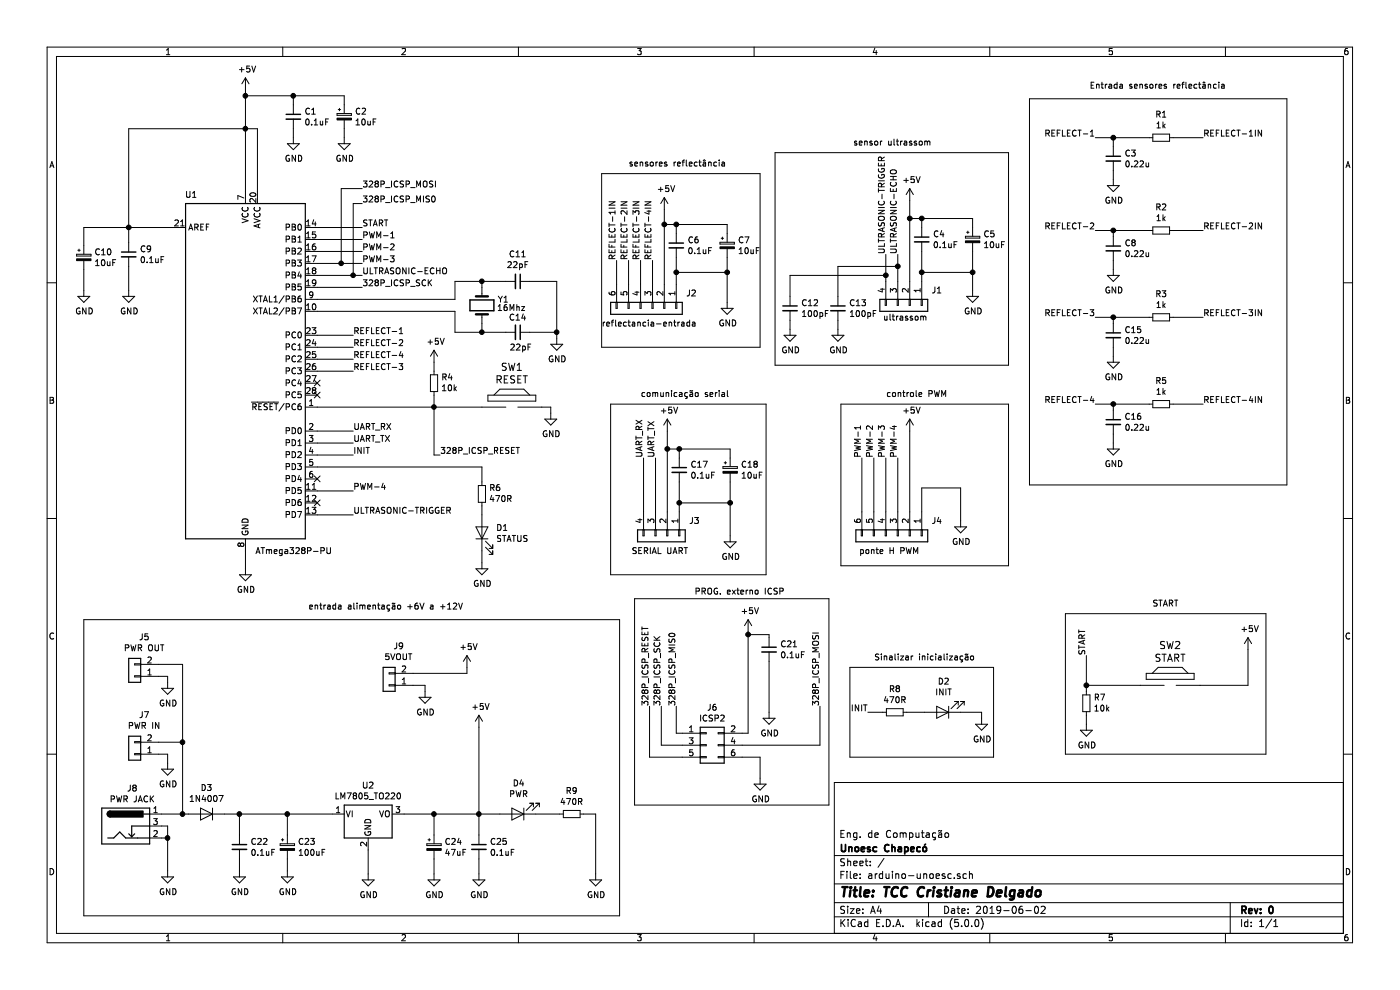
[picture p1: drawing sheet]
EESchema Schematic File Version 4
LIBS:arduino-unoesc-cache
EELAYER 26 0
EELAYER END
$Descr A4 11693 8268
encoding utf-8
Sheet 1 1
Title "TCC Cristiane Delgado"
Date "2019-06-02"
Rev "0"
Comp "Unoesc Chapecó"
Comment1 "Eng. de Computação"
Comment2 ""
Comment3 ""
Comment4 ""
$EndDescr
$Comp
L Connector:Barrel_Jack_Switch J8
U 1 1
P 1050 6900
F 0 "J8" H 1105 7217 50  0000 C CNN
F 1 "PWR JACK" H 1105 7126 50  0000 C CNN
F 2 "Connectors:BARREL_JACK" H 1100 6860 50  0001 C CNN
F 3 "~" H 1100 6860 50  0001 C CNN
	1    1050 6900
	1    0    0    -1  
$EndComp
$Comp
L power:GND #PWR034
U 1 1
P 1400 7275
F 0 "#PWR034" H 1400 7025 50  0001 C CNN
F 1 "GND" H 1405 7102 50  0000 C CNN
F 2 "" H 1400 7275 50  0001 C CNN
F 3 "" H 1400 7275 50  0001 C CNN
	1    1400 7275
	1    0    0    -1  
$EndComp
Wire Wire Line
	1350 7000 1400 7000
Wire Wire Line
	1400 7000 1400 7275
Wire Wire Line
	1350 6900 1400 6900
Wire Wire Line
	1400 6900 1400 7000
Connection ~ 1400 7000
$Comp
L Diode:1N4007 D3
U 1 1
P 1725 6800
F 0 "D3" H 1725 6584 50  0000 C CNN
F 1 "1N4007" H 1725 6675 50  0000 C CNN
F 2 "Diodes_THT:D_DO-41_SOD81_P7.62mm_Horizontal" H 1725 6625 50  0001 C CNN
F 3 "http://www.vishay.com/docs/88503/1n4001.pdf" H 1725 6800 50  0001 C CNN
	1    1725 6800
	-1   0    0    1   
$EndComp
Wire Wire Line
	1350 6800 1525 6800
$Comp
L Connector_Generic:Conn_01x02 J7
U 1 1
P 1125 6300
F 0 "J7" H 1045 5975 50  0000 C CNN
F 1 "PWR IN" H 1045 6066 50  0000 C CNN
F 2 "TerminalBlock:TerminalBlock_bornier-2_P5.08mm" H 1125 6300 50  0001 C CNN
F 3 "~" H 1125 6300 50  0001 C CNN
	1    1125 6300
	-1   0    0    1   
$EndComp
Wire Wire Line
	1325 6200 1525 6200
Wire Wire Line
	1525 6200 1525 6800
Connection ~ 1525 6800
Wire Wire Line
	1525 6800 1575 6800
$Comp
L power:GND #PWR032
U 1 1
P 1400 6375
F 0 "#PWR032" H 1400 6125 50  0001 C CNN
F 1 "GND" H 1405 6202 50  0000 C CNN
F 2 "" H 1400 6375 50  0001 C CNN
F 3 "" H 1400 6375 50  0001 C CNN
	1    1400 6375
	1    0    0    -1  
$EndComp
Wire Wire Line
	1325 6300 1400 6300
$Comp
L power:+5V #PWR031
U 1 1
P 4000 6075
F 0 "#PWR031" H 4000 5925 50  0001 C CNN
F 1 "+5V" H 4015 6248 50  0000 C CNN
F 2 "" H 4000 6075 50  0001 C CNN
F 3 "" H 4000 6075 50  0001 C CNN
	1    4000 6075
	1    0    0    -1  
$EndComp
$Comp
L Regulator_Linear:LM7805_TO220 U2
U 1 1
P 3075 6800
F 0 "U2" H 3075 7042 50  0000 C CNN
F 1 "LM7805_TO220" H 3075 6951 50  0000 C CNN
F 2 "TO_SOT_Packages_THT:TO-220-3_Vertical" H 3075 7025 50  0001 C CIN
F 3 "http://www.fairchildsemi.com/ds/LM/LM7805.pdf" H 3075 6750 50  0001 C CNN
	1    3075 6800
	1    0    0    -1  
$EndComp
Wire Wire Line
	1875 6800 2000 6800
$Comp
L Device:CP_Small C23
U 1 1
P 2400 7075
F 0 "C23" H 2488 7121 50  0000 L CNN
F 1 "100uF" H 2488 7030 50  0000 L CNN
F 2 "Capacitors_THT:CP_Radial_D5.0mm_P2.50mm" H 2400 7075 50  0001 C CNN
F 3 "~" H 2400 7075 50  0001 C CNN
	1    2400 7075
	1    0    0    -1  
$EndComp
$Comp
L Device:C_Small C22
U 1 1
P 2000 7075
F 0 "C22" H 2092 7121 50  0000 L CNN
F 1 "0.1uF" H 2092 7030 50  0000 L CNN
F 2 "Capacitors_ThroughHole:C_Disc_D3.4mm_W2.1mm_P2.50mm" H 2000 7075 50  0001 C CNN
F 3 "~" H 2000 7075 50  0001 C CNN
	1    2000 7075
	1    0    0    -1  
$EndComp
Wire Wire Line
	2400 6975 2400 6800
Connection ~ 2400 6800
Wire Wire Line
	2400 6800 2775 6800
Wire Wire Line
	2000 6975 2000 6800
Connection ~ 2000 6800
Wire Wire Line
	2000 6800 2400 6800
$Comp
L power:GND #PWR035
U 1 1
P 2000 7275
F 0 "#PWR035" H 2000 7025 50  0001 C CNN
F 1 "GND" H 2005 7102 50  0000 C CNN
F 2 "" H 2000 7275 50  0001 C CNN
F 3 "" H 2000 7275 50  0001 C CNN
	1    2000 7275
	1    0    0    -1  
$EndComp
$Comp
L power:GND #PWR036
U 1 1
P 2400 7275
F 0 "#PWR036" H 2400 7025 50  0001 C CNN
F 1 "GND" H 2405 7102 50  0000 C CNN
F 2 "" H 2400 7275 50  0001 C CNN
F 3 "" H 2400 7275 50  0001 C CNN
	1    2400 7275
	1    0    0    -1  
$EndComp
Wire Wire Line
	2000 7275 2000 7175
Wire Wire Line
	2400 7275 2400 7175
$Comp
L power:GND #PWR037
U 1 1
P 3075 7300
F 0 "#PWR037" H 3075 7050 50  0001 C CNN
F 1 "GND" H 3080 7127 50  0000 C CNN
F 2 "" H 3075 7300 50  0001 C CNN
F 3 "" H 3075 7300 50  0001 C CNN
	1    3075 7300
	1    0    0    -1  
$EndComp
Wire Wire Line
	3075 7100 3075 7300
$Comp
L Device:CP_Small C24
U 1 1
P 3625 7075
F 0 "C24" H 3713 7121 50  0000 L CNN
F 1 "47uF" H 3713 7030 50  0000 L CNN
F 2 "Capacitors_THT:CP_Radial_D5.0mm_P2.50mm" H 3625 7075 50  0001 C CNN
F 3 "~" H 3625 7075 50  0001 C CNN
	1    3625 7075
	1    0    0    -1  
$EndComp
$Comp
L Device:C_Small C25
U 1 1
P 4000 7075
F 0 "C25" H 4092 7121 50  0000 L CNN
F 1 "0.1uF" H 4092 7030 50  0000 L CNN
F 2 "Capacitors_ThroughHole:C_Disc_D3.4mm_W2.1mm_P2.50mm" H 4000 7075 50  0001 C CNN
F 3 "~" H 4000 7075 50  0001 C CNN
	1    4000 7075
	1    0    0    -1  
$EndComp
Wire Wire Line
	3625 6975 3625 6800
Wire Wire Line
	4000 6975 4000 6800
Wire Wire Line
	4000 6800 3625 6800
Connection ~ 3625 6800
$Comp
L power:GND #PWR038
U 1 1
P 3625 7300
F 0 "#PWR038" H 3625 7050 50  0001 C CNN
F 1 "GND" H 3630 7127 50  0000 C CNN
F 2 "" H 3625 7300 50  0001 C CNN
F 3 "" H 3625 7300 50  0001 C CNN
	1    3625 7300
	1    0    0    -1  
$EndComp
$Comp
L power:GND #PWR039
U 1 1
P 4000 7300
F 0 "#PWR039" H 4000 7050 50  0001 C CNN
F 1 "GND" H 4005 7127 50  0000 C CNN
F 2 "" H 4000 7300 50  0001 C CNN
F 3 "" H 4000 7300 50  0001 C CNN
	1    4000 7300
	1    0    0    -1  
$EndComp
Wire Wire Line
	4000 7300 4000 7175
Wire Wire Line
	3625 7175 3625 7300
Wire Wire Line
	3375 6800 3625 6800
Wire Wire Line
	4000 6075 4000 6800
Connection ~ 4000 6800
$Comp
L Device:LED D4
U 1 1
P 4325 6800
F 0 "D4" H 4317 6545 50  0000 C CNN
F 1 "PWR" H 4317 6636 50  0000 C CNN
F 2 "LEDs:LED_D5.0mm" H 4325 6800 50  0001 C CNN
F 3 "~" H 4325 6800 50  0001 C CNN
	1    4325 6800
	-1   0    0    1   
$EndComp
Wire Wire Line
	4175 6800 4000 6800
$Comp
L Device:R_Small R9
U 1 1
P 4775 6800
F 0 "R9" V 4579 6800 50  0000 C CNN
F 1 "470R" V 4670 6800 50  0000 C CNN
F 2 "Resistors_ThroughHole:R_Axial_DIN0207_L6.3mm_D2.5mm_P7.62mm_Horizontal" H 4775 6800 50  0001 C CNN
F 3 "~" H 4775 6800 50  0001 C CNN
	1    4775 6800
	0    1    1    0   
$EndComp
Wire Wire Line
	4475 6800 4675 6800
$Comp
L power:GND #PWR040
U 1 1
P 4975 7300
F 0 "#PWR040" H 4975 7050 50  0001 C CNN
F 1 "GND" H 4980 7127 50  0000 C CNN
F 2 "" H 4975 7300 50  0001 C CNN
F 3 "" H 4975 7300 50  0001 C CNN
	1    4975 7300
	1    0    0    -1  
$EndComp
Wire Wire Line
	4875 6800 4975 6800
Wire Wire Line
	4975 6800 4975 7300
$Comp
L arduino-unoesc-rescue:ATmega328P-PU-MCU_Microchip_ATmega U1
U 1 1
P 2050 3100
F 0 "U1" H 1650 4575 50  0000 R CNN
F 1 "ATmega328P-PU" H 2775 1600 50  0000 R CNN
F 2 "Housings_DIP:DIP-28_W7.62mm_LongPads" H 2050 3100 50  0001 C CIN
F 3 "http://ww1.microchip.com/downloads/en/DeviceDoc/ATmega328_P%20AVR%20MCU%20with%20picoPower%20Technology%20Data%20Sheet%2040001984A.pdf" H 2050 3100 50  0001 C CNN
	1    2050 3100
	1    0    0    -1  
$EndComp
$Comp
L power:+5V #PWR01
U 1 1
P 2050 750
F 0 "#PWR01" H 2050 600 50  0001 C CNN
F 1 "+5V" H 2065 923 50  0000 C CNN
F 2 "" H 2050 750 50  0001 C CNN
F 3 "" H 2050 750 50  0001 C CNN
	1    2050 750 
	1    0    0    -1  
$EndComp
Wire Wire Line
	2050 750  2050 800 
Wire Wire Line
	2150 1600 2150 1075
Wire Wire Line
	2150 1075 2050 1075
Connection ~ 2050 1075
Wire Wire Line
	2050 1075 2050 1600
$Comp
L Device:C_Small C1
U 1 1
P 2450 975
F 0 "C1" H 2542 1021 50  0000 L CNN
F 1 "0.1uF" H 2542 930 50  0000 L CNN
F 2 "Capacitors_ThroughHole:C_Disc_D3.4mm_W2.1mm_P2.50mm" H 2450 975 50  0001 C CNN
F 3 "~" H 2450 975 50  0001 C CNN
	1    2450 975 
	1    0    0    -1  
$EndComp
Wire Wire Line
	2450 875  2450 800 
Wire Wire Line
	2450 800  2050 800 
Connection ~ 2050 800 
Wire Wire Line
	2050 800  2050 1075
$Comp
L power:GND #PWR02
U 1 1
P 2450 1150
F 0 "#PWR02" H 2450 900 50  0001 C CNN
F 1 "GND" H 2455 977 50  0000 C CNN
F 2 "" H 2450 1150 50  0001 C CNN
F 3 "" H 2450 1150 50  0001 C CNN
	1    2450 1150
	1    0    0    -1  
$EndComp
Wire Wire Line
	2450 1075 2450 1150
$Comp
L Device:CP_Small C2
U 1 1
P 2875 975
F 0 "C2" H 2963 1021 50  0000 L CNN
F 1 "10uF" H 2963 930 50  0000 L CNN
F 2 "Capacitors_THT:CP_Radial_D4.0mm_P2.00mm" H 2875 975 50  0001 C CNN
F 3 "~" H 2875 975 50  0001 C CNN
	1    2875 975 
	1    0    0    -1  
$EndComp
Wire Wire Line
	2875 875  2875 800 
Wire Wire Line
	2875 800  2450 800 
Connection ~ 2450 800 
$Comp
L power:GND #PWR03
U 1 1
P 2875 1150
F 0 "#PWR03" H 2875 900 50  0001 C CNN
F 1 "GND" H 2880 977 50  0000 C CNN
F 2 "" H 2875 1150 50  0001 C CNN
F 3 "" H 2875 1150 50  0001 C CNN
	1    2875 1150
	1    0    0    -1  
$EndComp
Wire Wire Line
	2875 1150 2875 1075
$Comp
L Device:Crystal Y1
U 1 1
P 4025 2550
F 0 "Y1" V 4071 2419 50  0000 R CNN
F 1 "16Mhz" V 4000 2425 50  0000 R CNN
F 2 "Crystals:Crystal_HC49-U_Vertical" H 4025 2550 50  0001 C CNN
F 3 "~" H 4025 2550 50  0001 C CNN
	1    4025 2550
	0    -1   -1   0   
$EndComp
$Comp
L Device:C_Small C14
U 1 1
P 4325 2775
F 0 "C14" V 4200 2775 50  0000 C CNN
F 1 "22pF" V 4450 2800 50  0000 C CNN
F 2 "Capacitors_ThroughHole:C_Disc_D3.4mm_W2.1mm_P2.50mm" H 4325 2775 50  0001 C CNN
F 3 "~" H 4325 2775 50  0001 C CNN
	1    4325 2775
	0    1    1    0   
$EndComp
$Comp
L power:GND #PWR024
U 1 1
P 2050 4750
F 0 "#PWR024" H 2050 4500 50  0001 C CNN
F 1 "GND" H 2055 4577 50  0000 C CNN
F 2 "" H 2050 4750 50  0001 C CNN
F 3 "" H 2050 4750 50  0001 C CNN
	1    2050 4750
	1    0    0    -1  
$EndComp
Wire Wire Line
	2050 4600 2050 4750
$Comp
L Device:C_Small C9
U 1 1
P 1075 2125
F 0 "C9" H 1167 2171 50  0000 L CNN
F 1 "0.1uF" H 1167 2080 50  0000 L CNN
F 2 "Capacitors_ThroughHole:C_Disc_D3.4mm_W2.1mm_P2.50mm" H 1075 2125 50  0001 C CNN
F 3 "~" H 1075 2125 50  0001 C CNN
	1    1075 2125
	1    0    0    -1  
$EndComp
Wire Wire Line
	1075 2025 1075 1900
Wire Wire Line
	1075 1900 1450 1900
$Comp
L power:GND #PWR09
U 1 1
P 1075 2425
F 0 "#PWR09" H 1075 2175 50  0001 C CNN
F 1 "GND" H 1080 2252 50  0000 C CNN
F 2 "" H 1075 2425 50  0001 C CNN
F 3 "" H 1075 2425 50  0001 C CNN
	1    1075 2425
	1    0    0    -1  
$EndComp
Wire Wire Line
	1075 2225 1075 2425
$Comp
L Device:R_Small R4
U 1 1
P 3625 3200
F 0 "R4" H 3566 3154 50  0000 R CNN
F 1 "10k" H 3566 3245 50  0000 R CNN
F 2 "Resistors_ThroughHole:R_Axial_DIN0207_L6.3mm_D2.5mm_P7.62mm_Horizontal" H 3625 3200 50  0001 C CNN
F 3 "~" H 3625 3200 50  0001 C CNN
	1    3625 3200
	-1   0    0    1   
$EndComp
$Comp
L power:+5V #PWR016
U 1 1
P 3625 3025
F 0 "#PWR016" H 3625 2875 50  0001 C CNN
F 1 "+5V" H 3640 3198 50  0000 C CNN
F 2 "" H 3625 3025 50  0001 C CNN
F 3 "" H 3625 3025 50  0001 C CNN
	1    3625 3025
	1    0    0    -1  
$EndComp
$Comp
L power:GND #PWR019
U 1 1
P 4600 3450
F 0 "#PWR019" H 4600 3200 50  0001 C CNN
F 1 "GND" H 4605 3277 50  0000 C CNN
F 2 "" H 4600 3450 50  0001 C CNN
F 3 "" H 4600 3450 50  0001 C CNN
	1    4600 3450
	1    0    0    -1  
$EndComp
$Comp
L Device:R_Small R7
U 1 1
P 9075 5875
F 0 "R7" H 9016 5829 50  0000 R CNN
F 1 "10k" H 9016 5920 50  0000 R CNN
F 2 "Resistors_ThroughHole:R_Axial_DIN0207_L6.3mm_D2.5mm_P7.62mm_Horizontal" H 9075 5875 50  0001 C CNN
F 3 "~" H 9075 5875 50  0001 C CNN
	1    9075 5875
	-1   0    0    1   
$EndComp
$Comp
L power:GND #PWR030
U 1 1
P 9075 6050
F 0 "#PWR030" H 9075 5800 50  0001 C CNN
F 1 "GND" H 9080 5877 50  0000 C CNN
F 2 "" H 9075 6050 50  0001 C CNN
F 3 "" H 9075 6050 50  0001 C CNN
	1    9075 6050
	1    0    0    -1  
$EndComp
Text Label 3025 1900 0    50   ~ 0
START
Text Label 9075 5475 1    50   ~ 0
START
$Comp
L power:+5V #PWR026
U 1 1
P 10425 5425
F 0 "#PWR026" H 10425 5275 50  0001 C CNN
F 1 "+5V" H 10440 5598 50  0000 C CNN
F 2 "" H 10425 5425 50  0001 C CNN
F 3 "" H 10425 5425 50  0001 C CNN
	1    10425 5425
	1    0    0    -1  
$EndComp
Wire Wire Line
	9075 5975 9075 6050
Wire Wire Line
	9075 5475 9075 5725
Connection ~ 9075 5725
Wire Wire Line
	9075 5725 9075 5775
Text Label 9150 1150 2    50   ~ 0
REFLECT-1
Wire Wire Line
	2950 2900 2650 2900
Wire Wire Line
	2950 2800 2650 2800
$Comp
L Device:R_Small R1
U 1 1
P 9700 1150
F 0 "R1" V 9504 1150 50  0000 C CNN
F 1 "1k" V 9595 1150 50  0000 C CNN
F 2 "Resistors_ThroughHole:R_Axial_DIN0207_L6.3mm_D2.5mm_P7.62mm_Horizontal" H 9700 1150 50  0001 C CNN
F 3 "~" H 9700 1150 50  0001 C CNN
	1    9700 1150
	0    1    1    0   
$EndComp
$Comp
L Device:C_Small C3
U 1 1
P 9300 1325
F 0 "C3" H 9392 1371 50  0000 L CNN
F 1 "0.22u" H 9392 1280 50  0000 L CNN
F 2 "Capacitors_ThroughHole:C_Disc_D3.4mm_W2.1mm_P2.50mm" H 9300 1325 50  0001 C CNN
F 3 "~" H 9300 1325 50  0001 C CNN
	1    9300 1325
	1    0    0    -1  
$EndComp
Wire Wire Line
	9600 1150 9300 1150
$Comp
L power:GND #PWR04
U 1 1
P 9300 1500
F 0 "#PWR04" H 9300 1250 50  0001 C CNN
F 1 "GND" H 9305 1327 50  0000 C CNN
F 2 "" H 9300 1500 50  0001 C CNN
F 3 "" H 9300 1500 50  0001 C CNN
	1    9300 1500
	1    0    0    -1  
$EndComp
Wire Wire Line
	9300 1425 9300 1500
Text Label 10050 1150 0    50   ~ 0
REFLECT-1IN
Text Label 9150 1925 2    50   ~ 0
REFLECT-2
$Comp
L Device:R_Small R2
U 1 1
P 9700 1925
F 0 "R2" V 9504 1925 50  0000 C CNN
F 1 "1k" V 9595 1925 50  0000 C CNN
F 2 "Resistors_ThroughHole:R_Axial_DIN0207_L6.3mm_D2.5mm_P7.62mm_Horizontal" H 9700 1925 50  0001 C CNN
F 3 "~" H 9700 1925 50  0001 C CNN
	1    9700 1925
	0    1    1    0   
$EndComp
$Comp
L Device:C_Small C8
U 1 1
P 9300 2075
F 0 "C8" H 9392 2121 50  0000 L CNN
F 1 "0.22u" H 9392 2030 50  0000 L CNN
F 2 "Capacitors_ThroughHole:C_Disc_D3.4mm_W2.1mm_P2.50mm" H 9300 2075 50  0001 C CNN
F 3 "~" H 9300 2075 50  0001 C CNN
	1    9300 2075
	1    0    0    -1  
$EndComp
Wire Wire Line
	9600 1925 9300 1925
$Comp
L power:GND #PWR07
U 1 1
P 9300 2250
F 0 "#PWR07" H 9300 2000 50  0001 C CNN
F 1 "GND" H 9305 2077 50  0000 C CNN
F 2 "" H 9300 2250 50  0001 C CNN
F 3 "" H 9300 2250 50  0001 C CNN
	1    9300 2250
	1    0    0    -1  
$EndComp
Wire Wire Line
	9300 2175 9300 2250
Text Label 10050 1925 0    50   ~ 0
REFLECT-2IN
Text Label 9150 2650 2    50   ~ 0
REFLECT-3
$Comp
L Device:R_Small R3
U 1 1
P 9700 2650
F 0 "R3" V 9504 2650 50  0000 C CNN
F 1 "1k" V 9595 2650 50  0000 C CNN
F 2 "Resistors_ThroughHole:R_Axial_DIN0207_L6.3mm_D2.5mm_P7.62mm_Horizontal" H 9700 2650 50  0001 C CNN
F 3 "~" H 9700 2650 50  0001 C CNN
	1    9700 2650
	0    1    1    0   
$EndComp
$Comp
L Device:C_Small C15
U 1 1
P 9300 2800
F 0 "C15" H 9392 2846 50  0000 L CNN
F 1 "0.22u" H 9392 2755 50  0000 L CNN
F 2 "Capacitors_ThroughHole:C_Disc_D3.4mm_W2.1mm_P2.50mm" H 9300 2800 50  0001 C CNN
F 3 "~" H 9300 2800 50  0001 C CNN
	1    9300 2800
	1    0    0    -1  
$EndComp
Wire Wire Line
	9600 2650 9300 2650
$Comp
L power:GND #PWR015
U 1 1
P 9300 2975
F 0 "#PWR015" H 9300 2725 50  0001 C CNN
F 1 "GND" H 9305 2802 50  0000 C CNN
F 2 "" H 9300 2975 50  0001 C CNN
F 3 "" H 9300 2975 50  0001 C CNN
	1    9300 2975
	1    0    0    -1  
$EndComp
Wire Wire Line
	9300 2900 9300 2975
Text Label 10050 2650 0    50   ~ 0
REFLECT-3IN
Text Label 9150 3375 2    50   ~ 0
REFLECT-4
$Comp
L Device:R_Small R5
U 1 1
P 9700 3375
F 0 "R5" V 9504 3375 50  0000 C CNN
F 1 "1k" V 9595 3375 50  0000 C CNN
F 2 "Resistors_ThroughHole:R_Axial_DIN0207_L6.3mm_D2.5mm_P7.62mm_Horizontal" H 9700 3375 50  0001 C CNN
F 3 "~" H 9700 3375 50  0001 C CNN
	1    9700 3375
	0    1    1    0   
$EndComp
$Comp
L Device:C_Small C16
U 1 1
P 9300 3525
F 0 "C16" H 9392 3571 50  0000 L CNN
F 1 "0.22u" H 9392 3480 50  0000 L CNN
F 2 "Capacitors_ThroughHole:C_Disc_D3.4mm_W2.1mm_P2.50mm" H 9300 3525 50  0001 C CNN
F 3 "~" H 9300 3525 50  0001 C CNN
	1    9300 3525
	1    0    0    -1  
$EndComp
Wire Wire Line
	9600 3375 9300 3375
$Comp
L power:GND #PWR020
U 1 1
P 9300 3700
F 0 "#PWR020" H 9300 3450 50  0001 C CNN
F 1 "GND" H 9305 3527 50  0000 C CNN
F 2 "" H 9300 3700 50  0001 C CNN
F 3 "" H 9300 3700 50  0001 C CNN
	1    9300 3700
	1    0    0    -1  
$EndComp
Wire Wire Line
	9300 3625 9300 3700
Text Label 10050 3375 0    50   ~ 0
REFLECT-4IN
Wire Notes Line
	8600 825  8600 4050
Wire Notes Line
	8600 4050 10750 4050
Wire Notes Line
	10750 4050 10750 825 
Wire Notes Line
	8600 825  10750 825 
Text Notes 9100 750  0    50   ~ 0
Entrada sensores reflectância
Wire Notes Line
	700  7650 5175 7650
Text Notes 2575 5100 0    50   ~ 0
entrada alimentação +6V a +12V
Wire Notes Line
	8900 6300 10575 6300
Wire Notes Line
	10575 6300 10575 5125
Wire Notes Line
	10575 5125 8900 5125
Wire Notes Line
	8900 5125 8900 6300
Text Notes 9625 5075 0    50   ~ 0
START
Text Label 2950 2800 0    50   ~ 0
REFLECT-1
Text Label 2950 2900 0    50   ~ 0
REFLECT-2
Text Label 2950 3100 0    50   ~ 0
REFLECT-3
Text Label 2950 3000 0    50   ~ 0
REFLECT-4
Wire Wire Line
	3025 1900 2650 1900
$Comp
L Device:R_Small R8
U 1 1
P 7475 5950
F 0 "R8" V 7279 5950 50  0000 C CNN
F 1 "470R" V 7370 5950 50  0000 C CNN
F 2 "Resistors_ThroughHole:R_Axial_DIN0207_L6.3mm_D2.5mm_P7.62mm_Horizontal" H 7475 5950 50  0001 C CNN
F 3 "~" H 7475 5950 50  0001 C CNN
	1    7475 5950
	0    1    1    0   
$EndComp
$Comp
L Device:LED D2
U 1 1
P 7875 5950
F 0 "D2" H 7867 5695 50  0000 C CNN
F 1 "INIT" H 7867 5786 50  0000 C CNN
F 2 "LEDs:LED_D5.0mm" H 7875 5950 50  0001 C CNN
F 3 "~" H 7875 5950 50  0001 C CNN
	1    7875 5950
	-1   0    0    1   
$EndComp
Wire Wire Line
	7725 5950 7575 5950
$Comp
L power:GND #PWR029
U 1 1
P 8200 6000
F 0 "#PWR029" H 8200 5750 50  0001 C CNN
F 1 "GND" H 8205 5827 50  0000 C CNN
F 2 "" H 8200 6000 50  0001 C CNN
F 3 "" H 8200 6000 50  0001 C CNN
	1    8200 6000
	1    0    0    -1  
$EndComp
Wire Wire Line
	8200 5950 8025 5950
Wire Wire Line
	8200 6000 8200 5950
Text Label 7250 5950 2    50   ~ 0
INIT
Wire Wire Line
	7250 5950 7375 5950
Text Label 2950 3800 0    50   ~ 0
INIT
Text Label 3025 2000 0    50   ~ 0
PWM-1
Text Label 3025 2100 0    50   ~ 0
PWM-2
Text Label 3025 2200 0    50   ~ 0
PWM-3
Text Label 2950 4100 0    50   ~ 0
PWM-4
Wire Wire Line
	3025 2000 2650 2000
Wire Wire Line
	3025 2100 2650 2100
Wire Wire Line
	3025 2200 2850 2200
Wire Wire Line
	3025 2400 2650 2400
Connection ~ 1075 1900
$Comp
L Device:CP_Small C10
U 1 1
P 700 2150
F 0 "C10" H 788 2196 50  0000 L CNN
F 1 "10uF" H 788 2105 50  0000 L CNN
F 2 "Capacitors_THT:CP_Radial_D4.0mm_P2.00mm" H 700 2150 50  0001 C CNN
F 3 "~" H 700 2150 50  0001 C CNN
	1    700  2150
	1    0    0    -1  
$EndComp
Wire Wire Line
	700  2050 700  1900
Wire Wire Line
	700  1900 1075 1900
$Comp
L power:GND #PWR08
U 1 1
P 700 2425
F 0 "#PWR08" H 700 2175 50  0001 C CNN
F 1 "GND" H 705 2252 50  0000 C CNN
F 2 "" H 700 2425 50  0001 C CNN
F 3 "" H 700 2425 50  0001 C CNN
	1    700  2425
	1    0    0    -1  
$EndComp
Wire Wire Line
	700  2425 700  2250
Wire Wire Line
	2950 4100 2650 4100
Wire Notes Line
	7100 5575 7100 6325
Wire Notes Line
	7100 6325 8300 6325
Wire Notes Line
	8300 6325 8300 5575
Wire Notes Line
	8300 5575 7100 5575
Text Notes 7300 5525 0    50   ~ 0
Sinalizar inicialização
Text Label 3025 2300 0    50   ~ 0
ULTRASONIC-ECHO
Text Label 2950 4300 0    50   ~ 0
ULTRASONIC-TRIGGER
Wire Wire Line
	3025 2300 2950 2300
Wire Wire Line
	2950 4300 2650 4300
Wire Wire Line
	3625 3025 3625 3100
Wire Wire Line
	2650 3400 3625 3400
Wire Wire Line
	3625 3300 3625 3400
Connection ~ 3625 3400
$Comp
L Connector_Generic:Conn_01x06 J2
U 1 1
P 5450 2575
F 0 "J2" V 5323 2855 50  0000 L CNN
F 1 "reflectancia-entrada" V 5575 2150 50  0000 L CNN
F 2 "Connectors_Molex:Molex_KK-6410-06_06x2.54mm_Straight" H 5450 2575 50  0001 C CNN
F 3 "~" H 5450 2575 50  0001 C CNN
	1    5450 2575
	0    1    1    0   
$EndComp
Text Label 5150 2175 1    50   ~ 0
REFLECT-1IN
Text Label 5250 2175 1    50   ~ 0
REFLECT-2IN
Text Label 5350 2175 1    50   ~ 0
REFLECT-3IN
Text Label 5450 2175 1    50   ~ 0
REFLECT-4IN
Wire Wire Line
	5150 2175 5150 2375
Wire Wire Line
	5250 2175 5250 2375
Wire Wire Line
	5350 2175 5350 2375
Wire Wire Line
	5450 2175 5450 2375
$Comp
L power:GND #PWR011
U 1 1
P 6075 2525
F 0 "#PWR011" H 6075 2275 50  0001 C CNN
F 1 "GND" H 6080 2352 50  0000 C CNN
F 2 "" H 6075 2525 50  0001 C CNN
F 3 "" H 6075 2525 50  0001 C CNN
	1    6075 2525
	1    0    0    -1  
$EndComp
Wire Wire Line
	5650 2375 5650 2275
Wire Wire Line
	5650 2275 6075 2275
Wire Wire Line
	6075 2275 6075 2525
$Comp
L power:+5V #PWR06
U 1 1
P 5550 1750
F 0 "#PWR06" H 5550 1600 50  0001 C CNN
F 1 "+5V" H 5565 1923 50  0000 C CNN
F 2 "" H 5550 1750 50  0001 C CNN
F 3 "" H 5550 1750 50  0001 C CNN
	1    5550 1750
	1    0    0    -1  
$EndComp
Wire Wire Line
	5550 1750 5550 1875
$Comp
L Device:C_Small C6
U 1 1
P 5650 2050
F 0 "C6" H 5742 2096 50  0000 L CNN
F 1 "0.1uF" H 5742 2005 50  0000 L CNN
F 2 "Capacitors_ThroughHole:C_Disc_D3.4mm_W2.1mm_P2.50mm" H 5650 2050 50  0001 C CNN
F 3 "~" H 5650 2050 50  0001 C CNN
	1    5650 2050
	1    0    0    -1  
$EndComp
Wire Wire Line
	5650 1950 5650 1875
Wire Wire Line
	5650 1875 5550 1875
Connection ~ 5550 1875
Wire Wire Line
	5550 1875 5550 2375
Wire Wire Line
	5650 2150 5650 2275
Connection ~ 5650 2275
$Comp
L Device:CP_Small C7
U 1 1
P 6075 2050
F 0 "C7" H 6163 2096 50  0000 L CNN
F 1 "10uF" H 6163 2005 50  0000 L CNN
F 2 "Capacitors_THT:CP_Radial_D4.0mm_P2.00mm" H 6075 2050 50  0001 C CNN
F 3 "~" H 6075 2050 50  0001 C CNN
	1    6075 2050
	1    0    0    -1  
$EndComp
Wire Wire Line
	6075 1950 6075 1875
Wire Wire Line
	6075 1875 5650 1875
Connection ~ 5650 1875
Wire Wire Line
	6075 2150 6075 2275
Connection ~ 6075 2275
$Comp
L Connector_Generic:Conn_01x04 J1
U 1 1
P 7600 2550
F 0 "J1" V 7473 2730 50  0000 L CNN
F 1 "ultrassom" V 7700 2325 50  0000 L CNN
F 2 "Connectors_Molex:Molex_KK-6410-04_04x2.54mm_Straight" H 7600 2550 50  0001 C CNN
F 3 "~" H 7600 2550 50  0001 C CNN
	1    7600 2550
	0    1    1    0   
$EndComp
Text Label 7500 2125 1    50   ~ 0
ULTRASONIC-ECHO
Text Label 7400 2125 1    50   ~ 0
ULTRASONIC-TRIGGER
$Comp
L Device:C_Small C13
U 1 1
P 7000 2575
F 0 "C13" H 7092 2621 50  0000 L CNN
F 1 "100pF" H 7092 2530 50  0000 L CNN
F 2 "Capacitors_ThroughHole:C_Disc_D3.4mm_W2.1mm_P2.50mm" H 7000 2575 50  0001 C CNN
F 3 "~" H 7000 2575 50  0001 C CNN
	1    7000 2575
	1    0    0    -1  
$EndComp
$Comp
L Device:C_Small C12
U 1 1
P 6600 2575
F 0 "C12" H 6692 2621 50  0000 L CNN
F 1 "100pF" H 6692 2530 50  0000 L CNN
F 2 "Capacitors_ThroughHole:C_Disc_D3.4mm_W2.1mm_P2.50mm" H 6600 2575 50  0001 C CNN
F 3 "~" H 6600 2575 50  0001 C CNN
	1    6600 2575
	1    0    0    -1  
$EndComp
Wire Wire Line
	6600 2475 6600 2300
Wire Wire Line
	6600 2300 7400 2300
Wire Wire Line
	7400 2300 7400 2350
Wire Wire Line
	7000 2475 7000 2225
Wire Wire Line
	7000 2225 7500 2225
Wire Wire Line
	7500 2225 7500 2350
$Comp
L power:GND #PWR012
U 1 1
P 6600 2750
F 0 "#PWR012" H 6600 2500 50  0001 C CNN
F 1 "GND" H 6605 2577 50  0000 C CNN
F 2 "" H 6600 2750 50  0001 C CNN
F 3 "" H 6600 2750 50  0001 C CNN
	1    6600 2750
	1    0    0    -1  
$EndComp
$Comp
L power:GND #PWR013
U 1 1
P 7000 2750
F 0 "#PWR013" H 7000 2500 50  0001 C CNN
F 1 "GND" H 7005 2577 50  0000 C CNN
F 2 "" H 7000 2750 50  0001 C CNN
F 3 "" H 7000 2750 50  0001 C CNN
	1    7000 2750
	1    0    0    -1  
$EndComp
Wire Wire Line
	7000 2750 7000 2675
Wire Wire Line
	6600 2675 6600 2750
$Comp
L power:GND #PWR010
U 1 1
P 8125 2425
F 0 "#PWR010" H 8125 2175 50  0001 C CNN
F 1 "GND" H 8130 2252 50  0000 C CNN
F 2 "" H 8125 2425 50  0001 C CNN
F 3 "" H 8125 2425 50  0001 C CNN
	1    8125 2425
	1    0    0    -1  
$EndComp
Wire Wire Line
	7700 2350 7700 2275
Wire Wire Line
	7700 2275 8125 2275
Wire Wire Line
	8125 2275 8125 2425
$Comp
L power:+5V #PWR05
U 1 1
P 7600 1675
F 0 "#PWR05" H 7600 1525 50  0001 C CNN
F 1 "+5V" H 7615 1848 50  0000 C CNN
F 2 "" H 7600 1675 50  0001 C CNN
F 3 "" H 7600 1675 50  0001 C CNN
	1    7600 1675
	1    0    0    -1  
$EndComp
Wire Wire Line
	7600 1675 7600 1825
$Comp
L Device:C_Small C4
U 1 1
P 7700 2000
F 0 "C4" H 7792 2046 50  0000 L CNN
F 1 "0.1uF" H 7792 1955 50  0000 L CNN
F 2 "Capacitors_ThroughHole:C_Disc_D3.4mm_W2.1mm_P2.50mm" H 7700 2000 50  0001 C CNN
F 3 "~" H 7700 2000 50  0001 C CNN
	1    7700 2000
	1    0    0    -1  
$EndComp
$Comp
L Device:CP_Small C5
U 1 1
P 8125 2000
F 0 "C5" H 8213 2046 50  0000 L CNN
F 1 "10uF" H 8213 1955 50  0000 L CNN
F 2 "Capacitors_THT:CP_Radial_D4.0mm_P2.00mm" H 8125 2000 50  0001 C CNN
F 3 "~" H 8125 2000 50  0001 C CNN
	1    8125 2000
	1    0    0    -1  
$EndComp
Wire Wire Line
	8125 2100 8125 2275
Connection ~ 8125 2275
Wire Wire Line
	7700 2100 7700 2275
Connection ~ 7700 2275
Wire Wire Line
	7700 1900 7700 1825
Wire Wire Line
	7700 1825 7600 1825
Connection ~ 7600 1825
Wire Wire Line
	7600 1825 7600 2350
Wire Wire Line
	8125 1900 8125 1825
Wire Wire Line
	8125 1825 7700 1825
Connection ~ 7700 1825
$Comp
L Connector_Generic:Conn_01x06 J4
U 1 1
P 7500 4475
F 0 "J4" V 7373 4755 50  0000 L CNN
F 1 "ponte H PWM" V 7625 4150 50  0000 L CNN
F 2 "Connectors_Molex:Molex_KK-6410-06_06x2.54mm_Straight" H 7500 4475 50  0001 C CNN
F 3 "~" H 7500 4475 50  0001 C CNN
	1    7500 4475
	0    1    1    0   
$EndComp
Text Label 7200 3825 1    50   ~ 0
PWM-1
Text Label 7300 3825 1    50   ~ 0
PWM-2
Text Label 7400 3825 1    50   ~ 0
PWM-3
Text Label 7500 3825 1    50   ~ 0
PWM-4
Wire Wire Line
	7200 3825 7200 4275
Wire Wire Line
	7300 3825 7300 4275
Wire Wire Line
	7400 3825 7400 4275
Wire Wire Line
	7500 3825 7500 4275
$Comp
L power:+5V #PWR018
U 1 1
P 7600 3600
F 0 "#PWR018" H 7600 3450 50  0001 C CNN
F 1 "+5V" H 7615 3773 50  0000 C CNN
F 2 "" H 7600 3600 50  0001 C CNN
F 3 "" H 7600 3600 50  0001 C CNN
	1    7600 3600
	1    0    0    -1  
$EndComp
$Comp
L power:GND #PWR022
U 1 1
P 8025 4350
F 0 "#PWR022" H 8025 4100 50  0001 C CNN
F 1 "GND" H 8030 4177 50  0000 C CNN
F 2 "" H 8025 4350 50  0001 C CNN
F 3 "" H 8025 4350 50  0001 C CNN
	1    8025 4350
	1    0    0    -1  
$EndComp
Text Label 2950 3600 0    50   ~ 0
UART_RX
Text Label 2950 3700 0    50   ~ 0
UART_TX
Wire Wire Line
	2950 3700 2650 3700
Wire Wire Line
	2650 3600 2950 3600
$Comp
L Connector_Generic:Conn_01x04 J3
U 1 1
P 5575 4475
F 0 "J3" V 5448 4655 50  0000 L CNN
F 1 "SERIAL UART" V 5700 4175 50  0000 L CNN
F 2 "Connectors_Molex:Molex_KK-6410-04_04x2.54mm_Straight" H 5575 4475 50  0001 C CNN
F 3 "~" H 5575 4475 50  0001 C CNN
	1    5575 4475
	0    1    1    0   
$EndComp
Wire Wire Line
	2650 2500 3800 2500
Wire Wire Line
	3800 2500 3800 2350
Wire Wire Line
	3800 2350 4025 2350
Wire Wire Line
	4025 2350 4025 2400
Wire Wire Line
	2650 2600 3800 2600
Wire Wire Line
	3800 2600 3800 2775
Wire Wire Line
	3800 2775 4025 2775
Wire Wire Line
	4025 2775 4025 2700
$Comp
L Device:C_Small C11
U 1 1
P 4325 2350
F 0 "C11" V 4096 2350 50  0000 C CNN
F 1 "22pF" V 4187 2350 50  0000 C CNN
F 2 "Capacitors_ThroughHole:C_Disc_D3.4mm_W2.1mm_P2.50mm" H 4325 2350 50  0001 C CNN
F 3 "~" H 4325 2350 50  0001 C CNN
	1    4325 2350
	0    1    1    0   
$EndComp
Wire Wire Line
	4225 2350 4025 2350
Connection ~ 4025 2350
Wire Wire Line
	4225 2775 4025 2775
Connection ~ 4025 2775
$Comp
L power:GND #PWR014
U 1 1
P 4650 2825
F 0 "#PWR014" H 4650 2575 50  0001 C CNN
F 1 "GND" H 4655 2652 50  0000 C CNN
F 2 "" H 4650 2825 50  0001 C CNN
F 3 "" H 4650 2825 50  0001 C CNN
	1    4650 2825
	1    0    0    -1  
$EndComp
Wire Wire Line
	4425 2775 4650 2775
Wire Wire Line
	4650 2775 4650 2825
Wire Wire Line
	4425 2350 4650 2350
Wire Wire Line
	4650 2350 4650 2775
Connection ~ 4650 2775
Text Label 5375 3825 1    50   ~ 0
UART_RX
Text Label 5475 3825 1    50   ~ 0
UART_TX
Wire Wire Line
	5375 3825 5375 4275
Wire Wire Line
	5475 3825 5475 4275
$Comp
L power:+5V #PWR017
U 1 1
P 5575 3600
F 0 "#PWR017" H 5575 3450 50  0001 C CNN
F 1 "+5V" H 5590 3773 50  0000 C CNN
F 2 "" H 5575 3600 50  0001 C CNN
F 3 "" H 5575 3600 50  0001 C CNN
	1    5575 3600
	1    0    0    -1  
$EndComp
Wire Wire Line
	5575 3600 5575 3750
$Comp
L Device:C_Small C17
U 1 1
P 5675 3925
F 0 "C17" H 5767 3971 50  0000 L CNN
F 1 "0.1uF" H 5767 3880 50  0000 L CNN
F 2 "Capacitors_ThroughHole:C_Disc_D3.4mm_W2.1mm_P2.50mm" H 5675 3925 50  0001 C CNN
F 3 "~" H 5675 3925 50  0001 C CNN
	1    5675 3925
	1    0    0    -1  
$EndComp
$Comp
L Device:CP_Small C18
U 1 1
P 6100 3925
F 0 "C18" H 6188 3971 50  0000 L CNN
F 1 "10uF" H 6188 3880 50  0000 L CNN
F 2 "Capacitors_THT:CP_Radial_D4.0mm_P2.00mm" H 6100 3925 50  0001 C CNN
F 3 "~" H 6100 3925 50  0001 C CNN
	1    6100 3925
	1    0    0    -1  
$EndComp
Wire Wire Line
	5675 3825 5675 3750
Wire Wire Line
	5675 3750 5575 3750
Connection ~ 5575 3750
Wire Wire Line
	5575 3750 5575 4275
Wire Wire Line
	6100 3825 6100 3750
Wire Wire Line
	6100 3750 5675 3750
Connection ~ 5675 3750
Wire Wire Line
	5675 4025 5675 4200
Wire Wire Line
	6100 4025 6100 4200
Wire Wire Line
	5675 4200 6100 4200
Connection ~ 5675 4200
Wire Wire Line
	5675 4200 5675 4275
Connection ~ 6100 4200
Wire Wire Line
	6100 4200 6100 4475
$Comp
L power:GND #PWR021
U 1 1
P 6100 4475
F 0 "#PWR021" H 6100 4225 50  0001 C CNN
F 1 "GND" H 6105 4302 50  0000 C CNN
F 2 "" H 6100 4475 50  0001 C CNN
F 3 "" H 6100 4475 50  0001 C CNN
	1    6100 4475
	1    0    0    -1  
$EndComp
Wire Notes Line
	5025 1450 5025 2900
Wire Notes Line
	5025 2900 6350 2900
Wire Notes Line
	6350 2900 6350 1450
Wire Notes Line
	6350 1450 5025 1450
Text Notes 5250 1400 0    50   ~ 0
sensores reflectância
Wire Notes Line
	6475 1275 6475 3050
Wire Notes Line
	6475 3050 8425 3050
Wire Notes Line
	8425 3050 8425 1275
Wire Notes Line
	8425 1275 6475 1275
Text Notes 7125 1225 0    50   ~ 0
sensor ultrassom
Wire Notes Line
	5100 3375 5100 4800
Wire Notes Line
	5100 4800 6400 4800
Wire Notes Line
	6400 4800 6400 3375
Wire Notes Line
	6400 3375 5100 3375
Wire Notes Line
	7025 3375 7025 4725
Wire Notes Line
	7025 4725 8425 4725
Wire Notes Line
	8425 4725 8425 3375
Wire Notes Line
	8425 3375 7025 3375
Text Notes 5350 3325 0    50   ~ 0
comunicação serial
Text Notes 7400 3325 0    50   ~ 0
controle PWM
$Comp
L Connector_Generic:Conn_01x02 J5
U 1 1
P 1125 5650
F 0 "J5" H 1045 5325 50  0000 C CNN
F 1 "PWR OUT" H 1045 5416 50  0000 C CNN
F 2 "TerminalBlock:TerminalBlock_bornier-2_P5.08mm" H 1125 5650 50  0001 C CNN
F 3 "~" H 1125 5650 50  0001 C CNN
	1    1125 5650
	-1   0    0    1   
$EndComp
Wire Wire Line
	1325 5550 1525 5550
Connection ~ 1525 6200
$Comp
L power:GND #PWR027
U 1 1
P 1400 5700
F 0 "#PWR027" H 1400 5450 50  0001 C CNN
F 1 "GND" H 1405 5527 50  0000 C CNN
F 2 "" H 1400 5700 50  0001 C CNN
F 3 "" H 1400 5700 50  0001 C CNN
	1    1400 5700
	1    0    0    -1  
$EndComp
Wire Wire Line
	1525 5550 1525 6200
Wire Wire Line
	1400 5700 1400 5650
Wire Wire Line
	1400 5650 1325 5650
Wire Notes Line
	700  5175 5175 5175
Wire Notes Line
	700  5175 700  7650
Wire Notes Line
	5175 5175 5175 7650
$Comp
L Connector_Generic:Conn_02x03_Odd_Even J6
U 1 1
P 5900 6225
F 0 "J6" H 5950 6542 50  0000 C CNN
F 1 "ICSP2" H 5950 6451 50  0000 C CNN
F 2 "Connectors_IDC:IDC-Header_2x03_Pitch2.54mm_Straight" H 5900 6225 50  0001 C CNN
F 3 "~" H 5900 6225 50  0001 C CNN
	1    5900 6225
	1    0    0    -1  
$EndComp
$Comp
L power:GND #PWR033
U 1 1
P 6350 6500
F 0 "#PWR033" H 6350 6250 50  0001 C CNN
F 1 "GND" H 6355 6327 50  0000 C CNN
F 2 "" H 6350 6500 50  0001 C CNN
F 3 "" H 6350 6500 50  0001 C CNN
	1    6350 6500
	1    0    0    -1  
$EndComp
Wire Wire Line
	6350 6500 6350 6325
Wire Wire Line
	6350 6325 6200 6325
$Comp
L power:+5V #PWR025
U 1 1
P 6250 5275
F 0 "#PWR025" H 6250 5125 50  0001 C CNN
F 1 "+5V" H 6265 5448 50  0000 C CNN
F 2 "" H 6250 5275 50  0001 C CNN
F 3 "" H 6250 5275 50  0001 C CNN
	1    6250 5275
	1    0    0    -1  
$EndComp
Wire Wire Line
	6250 5275 6250 5300
Wire Wire Line
	6250 6125 6200 6125
$Comp
L Device:C_Small C21
U 1 1
P 6425 5425
F 0 "C21" H 6517 5471 50  0000 L CNN
F 1 "0.1uF" H 6517 5380 50  0000 L CNN
F 2 "Capacitors_ThroughHole:C_Disc_D3.4mm_W2.1mm_P2.50mm" H 6425 5425 50  0001 C CNN
F 3 "~" H 6425 5425 50  0001 C CNN
	1    6425 5425
	1    0    0    -1  
$EndComp
$Comp
L power:GND #PWR028
U 1 1
P 6425 5950
F 0 "#PWR028" H 6425 5700 50  0001 C CNN
F 1 "GND" H 6430 5777 50  0000 C CNN
F 2 "" H 6425 5950 50  0001 C CNN
F 3 "" H 6425 5950 50  0001 C CNN
	1    6425 5950
	1    0    0    -1  
$EndComp
Wire Wire Line
	6425 5525 6425 5950
Wire Wire Line
	6425 5325 6425 5300
Wire Wire Line
	6425 5300 6250 5300
Connection ~ 6250 5300
Wire Wire Line
	6250 5300 6250 6125
Text Label 6850 5900 1    50   ~ 0
328P_ICSP_MOSI
Text Label 5650 5900 1    50   ~ 0
328P_ICSP_MIS0
Text Label 5525 5900 1    50   ~ 0
328P_ICSP_SCK
Text Label 5425 5900 1    50   ~ 0
328P_ICSP_RESET
Wire Wire Line
	5650 5900 5650 6125
Wire Wire Line
	5650 6125 5700 6125
Wire Wire Line
	5525 5900 5525 6225
Wire Wire Line
	5525 6225 5700 6225
Wire Wire Line
	5425 5900 5425 6325
Wire Wire Line
	5425 6325 5700 6325
Wire Wire Line
	6850 5900 6850 6225
Wire Wire Line
	6850 6225 6200 6225
Text Label 3025 2400 0    50   ~ 0
328P_ICSP_SCK
Wire Wire Line
	2950 3800 2650 3800
Text Label 3025 1700 0    50   ~ 0
328P_ICSP_MIS0
Wire Wire Line
	3025 1700 2950 1700
Wire Wire Line
	2950 1700 2950 2300
Connection ~ 2950 2300
Wire Wire Line
	2950 2300 2650 2300
Text Label 3675 3800 0    50   ~ 0
328P_ICSP_RESET
Wire Wire Line
	3675 3800 3625 3800
Wire Wire Line
	3625 3800 3625 3400
Text Label 3025 1575 0    50   ~ 0
328P_ICSP_MOSI
Wire Wire Line
	1075 1075 2050 1075
Wire Wire Line
	1075 1075 1075 1900
Wire Wire Line
	3025 1575 2850 1575
Wire Wire Line
	2850 1575 2850 2200
Connection ~ 2850 2200
Wire Wire Line
	2850 2200 2650 2200
Wire Notes Line
	5300 6725 6925 6725
Wire Notes Line
	6925 6725 6925 5000
Wire Notes Line
	6925 5000 5300 5000
Wire Notes Line
	5300 5000 5300 6725
Text Notes 5800 4975 0    50   ~ 0
PROG. externo ICSP
$Comp
L Device:R_Small R6
U 1 1
P 4025 4125
F 0 "R6" H 3966 4079 50  0000 R CNN
F 1 "470R" H 3966 4170 50  0000 R CNN
F 2 "Resistors_ThroughHole:R_Axial_DIN0207_L6.3mm_D2.5mm_P7.62mm_Horizontal" H 4025 4125 50  0001 C CNN
F 3 "~" H 4025 4125 50  0001 C CNN
	1    4025 4125
	-1   0    0    1   
$EndComp
$Comp
L Device:LED D1
U 1 1
P 4025 4450
F 0 "D1" V 4063 4332 50  0000 R CNN
F 1 "STATUS" V 3972 4332 50  0000 R CNN
F 2 "LEDs:LED_D5.0mm" H 4025 4450 50  0001 C CNN
F 3 "~" H 4025 4450 50  0001 C CNN
	1    4025 4450
	0    -1   -1   0   
$EndComp
Wire Wire Line
	4025 4025 4025 3900
Wire Wire Line
	4025 3900 2650 3900
Wire Wire Line
	4025 4225 4025 4300
$Comp
L power:GND #PWR023
U 1 1
P 4025 4700
F 0 "#PWR023" H 4025 4450 50  0001 C CNN
F 1 "GND" H 4030 4527 50  0000 C CNN
F 2 "" H 4025 4700 50  0001 C CNN
F 3 "" H 4025 4700 50  0001 C CNN
	1    4025 4700
	1    0    0    -1  
$EndComp
Wire Wire Line
	4025 4600 4025 4700
NoConn ~ 2650 4000
NoConn ~ 2650 3200
NoConn ~ 2650 3300
NoConn ~ 2650 4200
Wire Wire Line
	1400 6300 1400 6375
$Comp
L eav_libraries:SwitchButton SW1
U 1 1
P 4275 3400
F 0 "SW1" H 4275 3737 60  0000 C CNN
F 1 "RESET" H 4275 3631 60  0000 C CNN
F 2 "Buttons_Switches_THT:SW_PUSH_6mm_h4.3mm" H 4325 3450 60  0001 C CNN
F 3 "" H 4325 3450 60  0001 C CNN
	1    4275 3400
	1    0    0    -1  
$EndComp
Wire Wire Line
	4600 3400 4525 3400
Wire Wire Line
	4600 3400 4600 3450
Wire Wire Line
	3625 3400 4025 3400
$Comp
L eav_libraries:SwitchButton SW2
U 1 1
P 9775 5725
F 0 "SW2" H 9775 6062 60  0000 C CNN
F 1 "START" H 9775 5956 60  0000 C CNN
F 2 "Buttons_Switches_THT:SW_PUSH_6mm_h4.3mm" H 9825 5775 60  0001 C CNN
F 3 "" H 9825 5775 60  0001 C CNN
	1    9775 5725
	1    0    0    -1  
$EndComp
Wire Wire Line
	9075 5725 9525 5725
Wire Wire Line
	10025 5725 10425 5725
Wire Wire Line
	10425 5725 10425 5425
Wire Wire Line
	9800 1150 10050 1150
Wire Wire Line
	9800 1925 10050 1925
Wire Wire Line
	9800 2650 10050 2650
Wire Wire Line
	9800 3375 10050 3375
Wire Wire Line
	9300 1225 9300 1150
Connection ~ 9300 1150
Wire Wire Line
	9300 1150 9150 1150
Wire Wire Line
	9300 1975 9300 1925
Connection ~ 9300 1925
Wire Wire Line
	9300 1925 9150 1925
Wire Wire Line
	9300 2700 9300 2650
Connection ~ 9300 2650
Wire Wire Line
	9300 2650 9150 2650
Wire Wire Line
	9300 3425 9300 3375
Connection ~ 9300 3375
Wire Wire Line
	9300 3375 9150 3375
Wire Wire Line
	7600 3600 7600 4275
Wire Wire Line
	8025 4350 8025 4075
Wire Wire Line
	8025 4075 7700 4075
Wire Wire Line
	7700 4075 7700 4275
Wire Wire Line
	7400 2125 7400 2300
Connection ~ 7400 2300
Wire Wire Line
	7500 2125 7500 2225
Connection ~ 7500 2225
$Comp
L Connector_Generic:Conn_01x02 J9
U 1 1
P 3250 5725
F 0 "J9" H 3170 5400 50  0000 C CNN
F 1 "5VOUT" H 3170 5491 50  0000 C CNN
F 2 "TerminalBlock:TerminalBlock_bornier-2_P5.08mm" H 3250 5725 50  0001 C CNN
F 3 "~" H 3250 5725 50  0001 C CNN
	1    3250 5725
	-1   0    0    1   
$EndComp
$Comp
L power:+5V #PWR041
U 1 1
P 3900 5575
F 0 "#PWR041" H 3900 5425 50  0001 C CNN
F 1 "+5V" H 3915 5748 50  0000 C CNN
F 2 "" H 3900 5575 50  0001 C CNN
F 3 "" H 3900 5575 50  0001 C CNN
	1    3900 5575
	1    0    0    -1  
$EndComp
Wire Wire Line
	3900 5575 3900 5625
Wire Wire Line
	3900 5625 3450 5625
$Comp
L power:GND #PWR042
U 1 1
P 3550 5775
F 0 "#PWR042" H 3550 5525 50  0001 C CNN
F 1 "GND" H 3555 5602 50  0000 C CNN
F 2 "" H 3550 5775 50  0001 C CNN
F 3 "" H 3550 5775 50  0001 C CNN
	1    3550 5775
	1    0    0    -1  
$EndComp
Wire Wire Line
	3550 5775 3550 5725
Wire Wire Line
	3550 5725 3450 5725
Wire Wire Line
	2950 3000 2650 3000
Wire Wire Line
	2950 3100 2650 3100
$EndSCHEMATC
